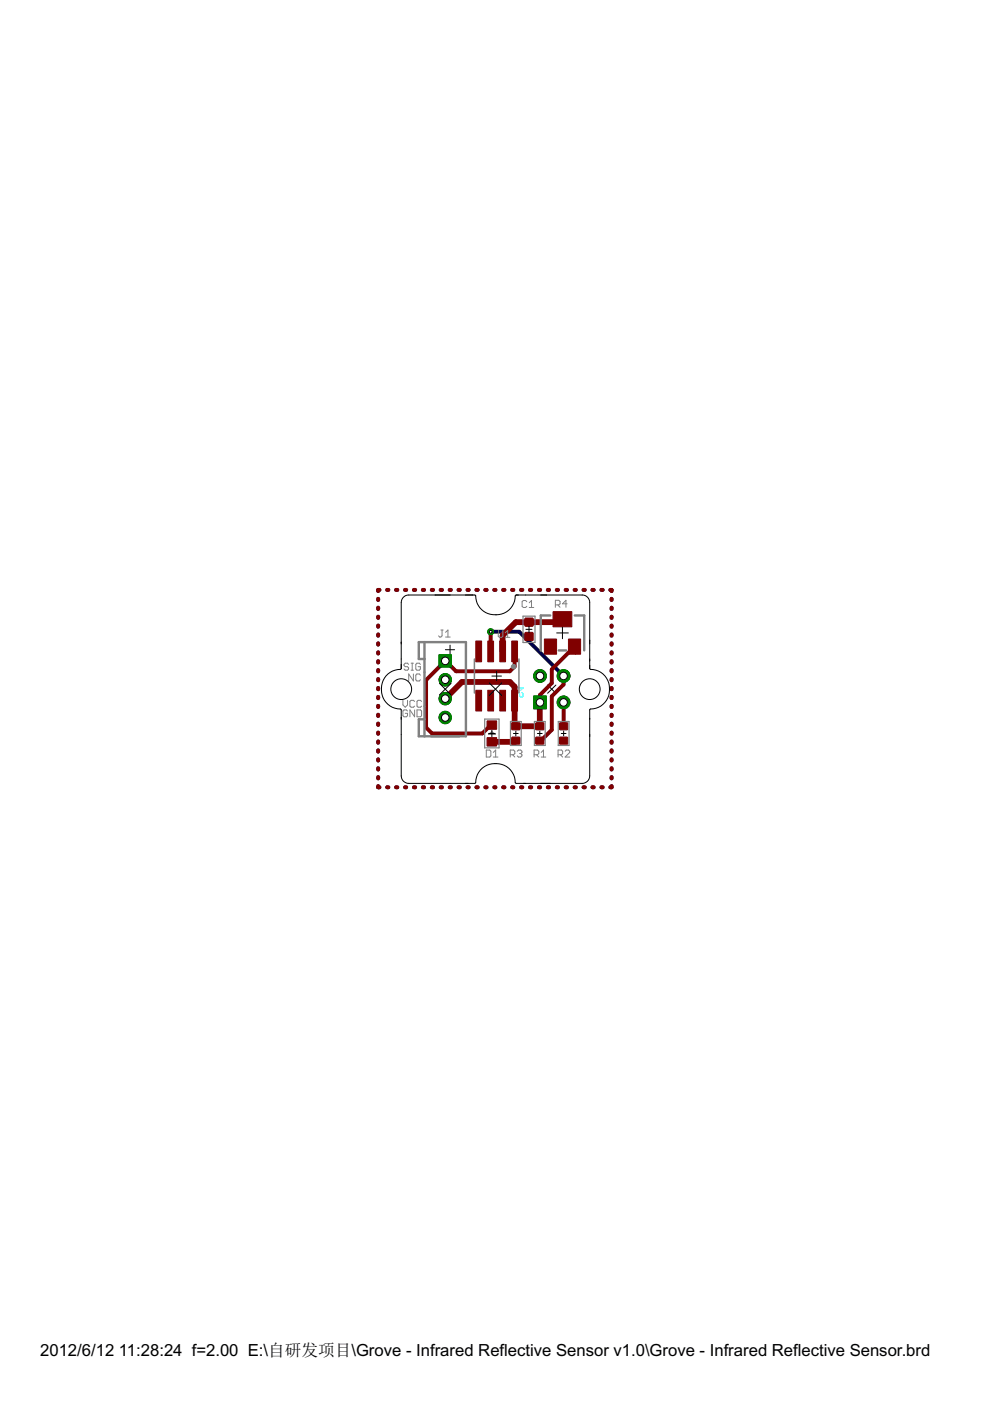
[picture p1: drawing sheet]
<svg xmlns="http://www.w3.org/2000/svg" width="210mm" height="297mm" viewBox="0 0 210 297" stroke-linecap="round" stroke-linejoin="round" font-family="sans-serif">
<path d="M94.4 137.8h2M95.4 136.8v1.9M121.1 137.8h1.9M122 136.8v1.9M116.1 145.2l1.8 1.8M117.9 145.2l-1.8 1.8" fill="none" stroke="#000" stroke-width=".21"/>
<path d="M109.5 145.4v.9M109.5 145.8h1.4l-.5 .5M110.7 146.8l.2 .3v.5l-.2 .2h-.3l-.2-.2v-.5l-.3-.3h-.2l-.2 .3v.5l.2 .2" fill="none" stroke="#0ff" stroke-width=".21"/>
<g fill="none" stroke="#000080" stroke-width=".83">
<path d="M80.2 127v.2M80.2 128.8v.3M80.2 130.7v.3M80.2 132.6v.3M80.2 134.5v.3M80.2 136.4v.3M80.2 138.3v.3M80.5 125.1h-.3v.2M82.1 125.1h.2M84 125.1h.2M85.9 125.1h.2M87.8 125.1h.2"/>
<path d="M89.6 125.1h.3M91.5 125.1h.3M93.4 125.1h.3M95.3 125.1h.3M97.2 125.1h.3M99.1 125.1h.3M101 125.1h.3M102.9 125.1h.3M104 133.9h6.1l9.4 9.4M104.8 125.1h.3M106.7 125.1h.3M108.6 125.1h.2"/>
<path d="M110.5 125.1h.2M112.4 125.1h.2M114.3 125.1h.2M116.1 125.1h.3M118 125.1h.3M119.9 125.1h.3M121.8 125.1h.3M123.7 125.1h.3M125.6 125.1h.3M127.5 125.1h.3M129.4 125.1h.3v.2M129.7 127v.2"/>
<path d="M129.7 128.8v.3M129.7 130.7v.3M129.7 132.6v.3M129.7 134.5v.3M129.7 136.4v.3M129.7 138.3v.3M80.2 140.2v.3M80.2 142.1v.2M80.2 144v.2M80.2 145.9v.2M80.2 147.7v.3M80.2 149.6v.3"/>
<path d="M80.2 151.5v.3M80.2 153.4v.3M80.2 155.3v.3M80.2 157.2v.3M80.2 159.1v.3M129.7 140.2v.3M129.7 142.1v.2M129.7 144v.2M129.7 145.9v.2M129.7 147.7v.3M129.7 149.6v.3M129.7 151.5v.3"/>
<path d="M129.7 153.4v.3M129.7 155.3v.3M129.7 157.2v.3M129.7 159.1v.3M80.2 166.7v.2h.3M80.2 161v.2M80.2 162.9v.3M80.2 164.8v.2M82.1 166.9h.2M84 166.9h.2M85.9 166.9h.2M87.8 166.9h.2"/>
<path d="M89.6 166.9h.3M91.5 166.9h.3M93.4 166.9h.3M95.3 166.9h.3M97.2 166.9h.3M99.1 166.9h.3M101 166.9h.3M102.9 166.9h.3M104.8 166.9h.3M106.7 166.9h.3M108.6 166.9h.2M110.5 166.9h.2"/>
<path d="M112.4 166.9h.2M114.3 166.9h.2M116.1 166.9h.3M118 166.9h.3M119.9 166.9h.3M121.8 166.9h.3M123.7 166.9h.3M125.6 166.9h.3M127.5 166.9h.3M129.7 161v.2M129.7 162.9v.3M129.7 164.8v.2"/>
<path d="M129.7 166.7v.2h-.3"/>
</g>
<path d="M93.1 138.8h2.6v2.6h-2.6z" fill="#008000" stroke="#008000" stroke-width=".21"/>
<circle cx="94.4" cy="140.1" r=".8" fill="#fff" stroke="#000" stroke-width=".21"/>
<circle cx="94.4" cy="144.1" r="1.31" fill="#008000" stroke="#008000" stroke-width=".21"/>
<circle cx="94.4" cy="144.1" r=".8" fill="#fff" stroke="#000" stroke-width=".21"/>
<circle cx="94.4" cy="148.1" r="1.31" fill="#008000" stroke="#008000" stroke-width=".21"/>
<circle cx="94.4" cy="148.1" r=".8" fill="#fff" stroke="#000" stroke-width=".21"/>
<circle cx="94.4" cy="152.1" r="1.31" fill="#008000" stroke="#008000" stroke-width=".21"/>
<circle cx="94.4" cy="152.1" r=".8" fill="#fff" stroke="#000" stroke-width=".21"/>
<path d="M113.1 147.6h2.7v2.7h-2.7z" fill="#008000" stroke="#008000" stroke-width=".21"/>
<circle cx="114.5" cy="148.9" r=".8" fill="#fff" stroke="#000" stroke-width=".21"/>
<circle cx="119.5" cy="148.9" r="1.35" fill="#008000" stroke="#008000" stroke-width=".21"/>
<circle cx="119.5" cy="148.9" r=".8" fill="#fff" stroke="#000" stroke-width=".21"/>
<circle cx="114.5" cy="143.3" r="1.35" fill="#008000" stroke="#008000" stroke-width=".21"/>
<circle cx="114.5" cy="143.3" r=".8" fill="#fff" stroke="#000" stroke-width=".21"/>
<circle cx="119.5" cy="143.3" r="1.35" fill="#008000" stroke="#008000" stroke-width=".21"/>
<circle cx="119.5" cy="143.3" r=".8" fill="#fff" stroke="#000" stroke-width=".21"/>
<circle cx="104" cy="133.9" r=".64" fill="#008000" stroke="#008000" stroke-width=".21"/>
<circle cx="104" cy="133.9" r=".3" fill="#fff" stroke="#000" stroke-width=".21"/>
<g fill="#800000" stroke="#800000" stroke-width=".21">
<path d="M115.4 135.5h2.6v3.2h-2.6z"/>
<path d="M120.5 135.5h2.6v3.2h-2.6z"/>
<path d="M117.3 129.7h3.9v3.2h-3.9z"/>
<path d="M108.5 135.9h1.2v4.4h-1.2z"/>
<path d="M106 135.9h1.2v4.4h-1.2z"/>
<path d="M103.4 135.9h1.2v4.4h-1.2z"/>
<path d="M100.9 135.9h1.2v4.4h-1.2z"/>
<path d="M100.9 146.3h1.2v4.4h-1.2z"/>
<path d="M103.4 146.3h1.2v4.4h-1.2z"/>
<path d="M106 146.3h1.2v4.4h-1.2z"/>
<path d="M108.5 146.3h1.2v4.4h-1.2z"/>
<path d="M103.3 156.4h2v1.8h-2z"/>
<path d="M103.3 152.8h2v1.8h-2z"/>
</g>
<g fill="#800000" stroke="#800000" stroke-width=".21">
<path d="M113.6 156.3h1.7v1.4h-1.7z" fill-rule="evenodd"/>
<path d="M113.6 153.3h1.7v1.4h-1.7z" fill-rule="evenodd"/>
<path d="M118.7 156.3h1.6v1.4h-1.6z" fill-rule="evenodd"/>
<path d="M118.7 153.3h1.6v1.4h-1.6z" fill-rule="evenodd"/>
<path d="M108.5 153.3h1.7v1.4h-1.7z" fill-rule="evenodd"/>
<path d="M108.5 156.3h1.7v1.4h-1.7z" fill-rule="evenodd"/>
<path d="M111.3 134.1h1.7v1.7h-1.7z" fill-rule="evenodd"/>
<path d="M111.3 131.1h1.7v1.6h-1.7z" fill-rule="evenodd"/>
</g>
<g fill="none" stroke="#800000" stroke-width=".83">
<path d="M80.2 127v.2M80.2 128.8v.3M80.2 130.7v.3M80.2 132.6v.3M80.2 134.5v.3M80.2 136.4v.3M80.2 138.3v.3M80.5 125.1h-.3v.2M82.1 125.1h.2M84 125.1h.2M85.9 125.1h.2M87.8 125.1h.2"/>
<path d="M89.6 125.1h.3M91.5 125.1h.3M93.4 125.1h.3M95.3 125.1h.3M97.2 125.1h.3M99.1 125.1h.3M101 125.1h.3M102.9 125.1h.3M104 133.9v4.2M104.8 125.1h.3M106.7 125.1h.3M108.6 125.1h.2"/>
<path d="M109.1 138.1v3.2l-1 1h-11.4l-2.3-2.2-4.1 4.1v10l1.3 1.3h10.7l1.7-1.8h.3M110.5 125.1h.2M112.4 125.1h.2M114.3 125.1h.2M116.1 125.1h.3M118 125.1h.3M119.9 125.1h.3M121.8 137.1l-4.8 4.8v2.9l-2.5 2.5v1.6M121.8 125.1h.3M123.7 125.1h.3M125.6 125.1h.3M127.5 125.1h.3"/>
<path d="M129.4 125.1h.3v.2M129.7 127v.2M129.7 128.8v.3M129.7 130.7v.3M129.7 132.6v.3M129.7 134.5v.3M129.7 136.4v.3M129.7 138.3v.3M80.2 140.2v.3M80.2 142.1v.2M80.2 144v.2M80.2 145.9v.2"/>
<path d="M80.2 147.7v.3M80.2 149.6v.3M80.2 151.5v.3M80.2 153.4v.3M80.2 155.3v.3M80.2 157.2v.3M80.2 159.1v.3M119.5 143.3v1.8l-2.5 2.5v7.1l-2.3 2.3h-.3M119.5 148.9v5.1M129.7 140.2v.3M129.7 142.1v.2M129.7 144v.2"/>
<path d="M129.7 145.9v.2M129.7 147.7v.3M129.7 149.6v.3M129.7 151.5v.3M129.7 153.4v.3M129.7 155.3v.3M129.7 157.2v.3M129.7 159.1v.3M80.2 166.7v.2h.3M80.2 161v.2M80.2 162.9v.3M80.2 164.8v.2"/>
<path d="M82.1 166.9h.2M84 166.9h.2M85.9 166.9h.2M87.8 166.9h.2M89.6 166.9h.3M91.5 166.9h.3M93.4 166.9h.3M95.3 166.9h.3M97.2 166.9h.3M99.1 166.9h.3M101 166.9h.3M102.9 166.9h.3"/>
<path d="M104.8 166.9h.3M106.7 166.9h.3M108.6 166.9h.2M110.5 166.9h.2M112.4 166.9h.2M114.3 166.9h.2M116.1 166.9h.3M118 166.9h.3M119.9 166.9h.3M121.8 166.9h.3M123.7 166.9h.3M125.6 166.9h.3"/>
<path d="M127.5 166.9h.3M129.7 161v.2M129.7 162.9v.3M129.7 164.8v.2M129.7 166.7v.2h-.3"/>
</g>
<path d="M119.3 131.3l-.7 .6h-9.2l-2.8 2.8v3.4M94.4 148.1h.1M94.4 148.1l3.5-3.5h10.2l1 1v8.1l.3 .3h5l.1-5.1M109.4 157l-.3 .3h-4.8" fill="none" stroke="#800000" stroke-width="1.2"/>
<path d="M93.1 138.8h2.6v2.6h-2.6z" fill="#008000" stroke="#008000" stroke-width=".21"/>
<circle cx="94.4" cy="140.1" r=".8" fill="#fff" stroke="#000" stroke-width=".21"/>
<circle cx="94.4" cy="144.1" r="1.31" fill="#008000" stroke="#008000" stroke-width=".21"/>
<circle cx="94.4" cy="144.1" r=".8" fill="#fff" stroke="#000" stroke-width=".21"/>
<circle cx="94.4" cy="148.1" r="1.31" fill="#008000" stroke="#008000" stroke-width=".21"/>
<circle cx="94.4" cy="148.1" r=".8" fill="#fff" stroke="#000" stroke-width=".21"/>
<circle cx="94.4" cy="152.1" r="1.31" fill="#008000" stroke="#008000" stroke-width=".21"/>
<circle cx="94.4" cy="152.1" r=".8" fill="#fff" stroke="#000" stroke-width=".21"/>
<path d="M113.1 147.6h2.7v2.7h-2.7z" fill="#008000" stroke="#008000" stroke-width=".21"/>
<circle cx="114.5" cy="148.9" r=".8" fill="#fff" stroke="#000" stroke-width=".21"/>
<circle cx="119.5" cy="148.9" r="1.35" fill="#008000" stroke="#008000" stroke-width=".21"/>
<circle cx="119.5" cy="148.9" r=".8" fill="#fff" stroke="#000" stroke-width=".21"/>
<circle cx="114.5" cy="143.3" r="1.35" fill="#008000" stroke="#008000" stroke-width=".21"/>
<circle cx="114.5" cy="143.3" r=".8" fill="#fff" stroke="#000" stroke-width=".21"/>
<circle cx="119.5" cy="143.3" r="1.35" fill="#008000" stroke="#008000" stroke-width=".21"/>
<circle cx="119.5" cy="143.3" r=".8" fill="#fff" stroke="#000" stroke-width=".21"/>
<circle cx="104" cy="133.9" r=".64" fill="#008000" stroke="#008000" stroke-width=".21"/>
<circle cx="104" cy="133.9" r=".3" fill="#fff" stroke="#000" stroke-width=".21"/>
<g fill="none" stroke="#808080" stroke-width=".21">
<path d="M93.5 133.6h.5M93.7 133.6v1.2l-.2 .3h-.3l-.2-.3M94.5 135.1h1M94.5 134.1l.5-.5v1.5M105.6 133.7v1.2l.3 .2h.5l.2-.2v-1.2M107.1 135.1h1M107.1 134.2l.5-.5v1.4M111.7 127.6l-.3-.3h-.4l-.3 .3v.9l.3 .3h.4l.3-.3M112.2 128.8h1M112.2 127.8l.5-.5v1.5M117.8 128.2h.7l.2-.2v-.5l-.2-.2h-.7v1.5M118.3 128.2l.4 .6"/>
<path d="M120.2 128h-.9l.7-.7v1.5M85.4 148.5v1l.5 .4 .5-.4v-1M86.4 150.7l-.3-.2h-.4l-.3 .2v1l.3 .3h.4l.3-.3v-.5h-.5M86.6 140.9l-.2-.3h-.5l-.2 .3v.2l.2 .3h.5l.2 .2-.2 .5h-.5l-.2-.3M87.2 140.6h.5M87.2 142.1h.5M87.4 140.6v1.5M87.7 142.9v1.5l-1-1.5v1.5M87.9 148.7l-.2-.2h-.5l-.3 .2v1l.3 .2h.5l.2-.2M87.9 150.5v1.5l-1-1.5v1.5M88.4 150.5h.8l.2 .2v1l-.2 .3h-.8zM89.1 140.9l-.2-.3h-.5l-.2 .3v.9l.2 .3h.5l.2-.3v-.4h-.5"/>
<path d="M89.1 143.2l-.2-.3h-.5l-.2 .3v.9l.2 .3h.5l.2-.3M89.4 148.7l-.2-.2h-.6l-.2 .2v1l.2 .2h.6l.2-.2M103.1 159h.7l.3 .3v1l-.3 .2h-.7zM104.6 159.5l.5-.5v1.5M109.7 159.3l.2-.3h.5l.3 .3v.2l-.3 .3M110.2 159.8h.2M110.4 159.8l.3 .2v.3l-.3 .2h-.5l-.2-.2M114.7 159.5l.5-.5v1.5M119.8 159.3l.3-.3h.5l.2 .3v.2l-1 1h1M104.6 160.5h1M108.2 160h.7l.3-.2v-.5l-.3-.3h-.7v1.5M108.7 160l.5 .5"/>
<path d="M113.2 160h.8l.2-.2v-.5l-.2-.3h-.8v1.5M113.7 160l.5 .5M114.7 160.5h1M118.3 160h.8l.2-.2v-.5l-.2-.3h-.8v1.5M118.8 160l.5 .5"/>
</g>
<path d="M90 139.7h-1.2v-3.6h10v20h-10v-3.6h1.2M90 136.1v20M116.7 130.5h-2v7.4M118.5 137.9h1.6M121.9 130.5h2v7.4" fill="none" stroke="#808080" stroke-width=".51"/>
<path d="M100.6 139.7v7.2M110 139.7v7.2" fill="none" stroke="#808080" stroke-width=".32"/>
<path d="M108.5 141.1a.49 .49 0 0 1 .8-.1 .49 .49 0 0 1-.2 .8 .49 .49 0 0 1-.7-.4l.5-.1 .1 .1h-.6z" fill-rule="evenodd" fill="#808080" stroke="#808080" stroke-width=".21"/>
<path d="M92.4 136.1h4M110.9 130.6h2.5v5.6h-2.5zM102.8 152.5h3v6.1h-3zM103.6 155.7l.7-.5 .7 .5zM108.2 153h2.3v5.1h-2.3zM113.3 153h2.3v5.1h-2.3zM118.4 153h2.2v5.1h-2.2z" fill="none" stroke="#808080" stroke-width=".25"/>
<g fill="none" stroke="#000" stroke-width=".21">
<path d="M85.5 126.6l.6-.3 .6-.1h14.1a4.3 4.3 0 0 0 4.3 4.1 4.3 4.3 0 0 0 4.2-4.1h14.1a1.59 1.59 0 0 1 1.6 1.5l.1 14.1a4.3 4.3 0 0 1 4.1 4.3 4.3 4.3 0 0 1-4.1 4.3l-.1 14.1a1.59 1.59 0 0 1-1.6 1.6h-14.1a4.3 4.3 0 0 0-4.2-4.2 4.3 4.3 0 0 0-4.3 4.2h-14.1a1.59 1.59 0 0 1-1.6-1.6l-.1-14.1a4.3 4.3 0 0 1-4.1-4.3 4.3 4.3 0 0 1 4.1-4.3l.1-14.1 .1-.6zM111.5 133.4h1.3M112.2 132.8v1.3M118 134.2h2.5M119.3 133v2.4M93.2 144.9l2.4 2.4M95.6 144.9l-2.4 2.4M103.6 155.5h1.4M103.7 144.8l2.7 2.7M104.3 143.3h2M104.3 154.8v1.4M105.3 142.3v2"/>
<path d="M106.4 144.8l-2.7 2.7M108.9 155.5h1M109.4 155v1M113.9 155.5h1.1M114.4 155v1M119 155.5h1M119.5 155v1"/>
<circle cx="85.1" cy="146.1" r="2.2"/>
<circle cx="125" cy="146.1" r="2.2"/>
</g>
<g font-size="4">
<text x="8.5" y="287.5">2012/6/12</text>
<text x="25.2" y="287.5">11:28:24 f=2.00 E:\自研发项目\Grove - Infrared Reflective Sensor v1.0\Grove - Infrared Reflective Sensor.brd</text>
</g>
</svg>
